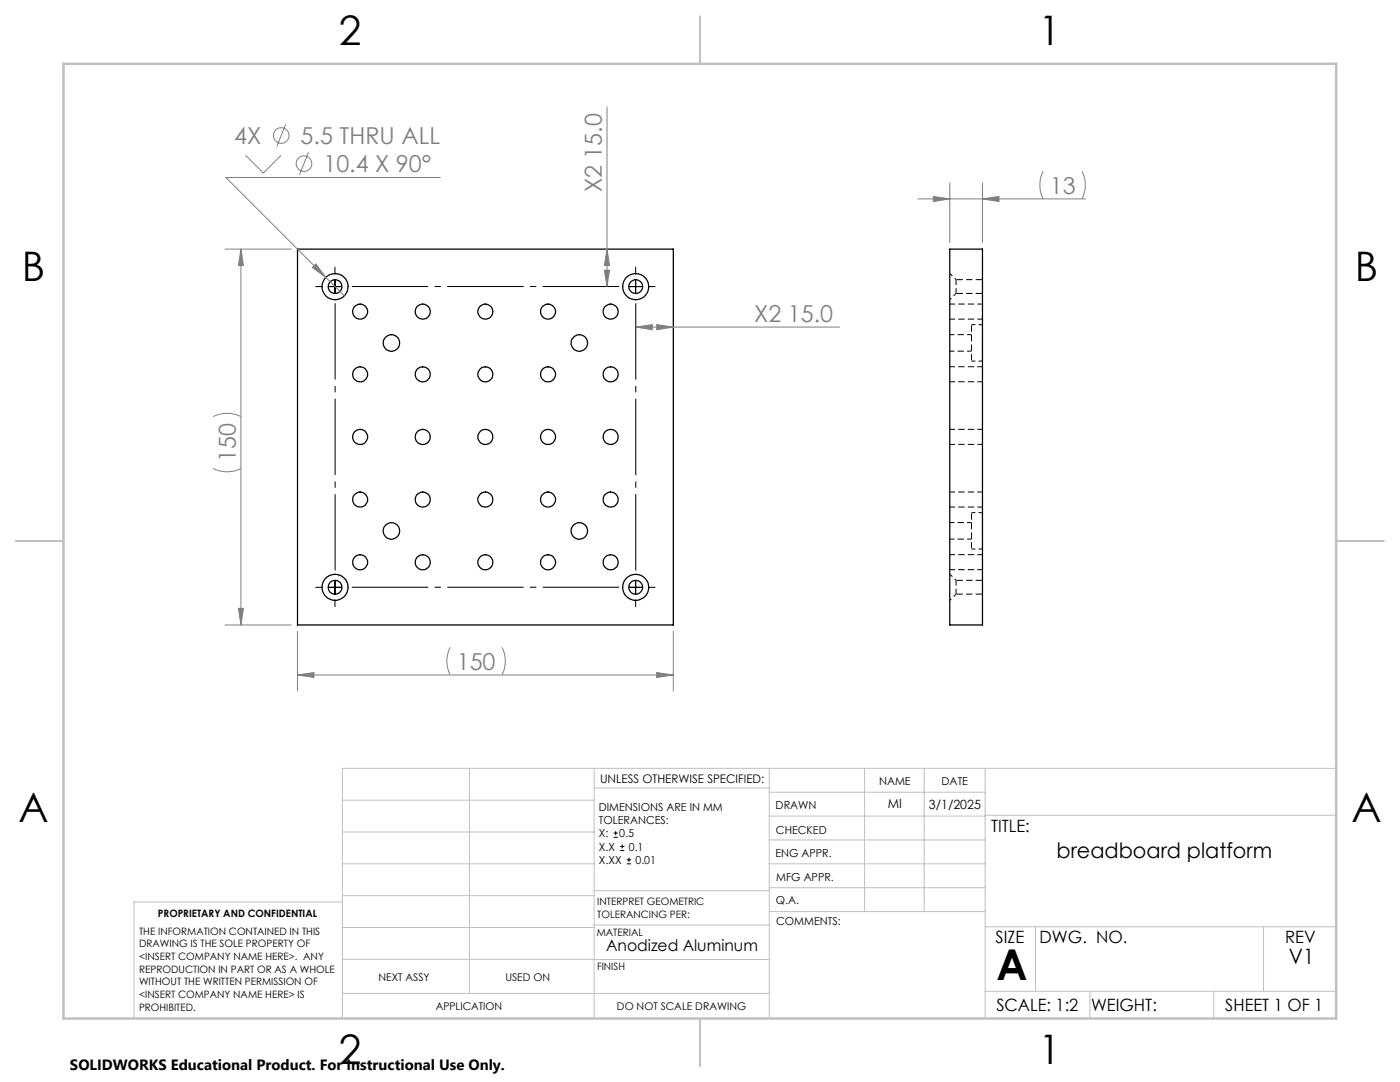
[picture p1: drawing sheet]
<svg xmlns="http://www.w3.org/2000/svg" width="279mm" height="216mm" viewBox="0 0 279 216" stroke-linecap="round" stroke-linejoin="round" font-family="sans-serif">
<g fill="none" stroke="#000" stroke-width=".25">
<path d="M59.4 49.7h75v75h-75zM189.5 49.7h6.6v75h-6.6z"/>
<circle cx="66.9" cy="57.2" r="2.6"/>
<circle cx="66.9" cy="57.2" r="1.36"/>
<circle cx="126.9" cy="57.2" r="1.37"/>
<circle cx="126.9" cy="57.2" r="2.6"/>
<circle cx="71.9" cy="62.2" r="1.49"/>
<circle cx="71.9" cy="74.7" r="1.49"/>
<circle cx="78.1" cy="68.4" r="1.65"/>
<circle cx="84.4" cy="62.2" r="1.5"/>
<circle cx="84.4" cy="74.7" r="1.5"/>
<circle cx="96.9" cy="62.2" r="1.49"/>
<circle cx="96.9" cy="74.7" r="1.49"/>
<circle cx="109.4" cy="62.2" r="1.49"/>
<circle cx="109.4" cy="74.7" r="1.49"/>
<circle cx="115.6" cy="68.4" r="1.65"/>
<circle cx="121.9" cy="62.2" r="1.5"/>
<circle cx="121.9" cy="74.7" r="1.5"/>
<circle cx="71.9" cy="87.2" r="1.49"/>
<circle cx="71.9" cy="99.7" r="1.49"/>
<circle cx="84.4" cy="87.2" r="1.5"/>
<circle cx="84.4" cy="99.7" r="1.5"/>
<circle cx="96.9" cy="87.2" r="1.49"/>
<circle cx="96.9" cy="99.7" r="1.49"/>
<circle cx="109.4" cy="87.2" r="1.49"/>
<circle cx="109.4" cy="99.7" r="1.49"/>
<circle cx="121.9" cy="87.2" r="1.5"/>
<circle cx="121.9" cy="99.7" r="1.5"/>
<circle cx="66.9" cy="117.2" r="2.6"/>
<circle cx="66.9" cy="117.2" r="1.38"/>
<circle cx="71.9" cy="112.2" r="1.49"/>
<circle cx="78.1" cy="105.9" r="1.65"/>
<circle cx="84.4" cy="112.2" r="1.5"/>
<circle cx="96.9" cy="112.2" r="1.49"/>
<circle cx="109.4" cy="112.2" r="1.49"/>
<circle cx="115.6" cy="105.9" r="1.65"/>
<circle cx="121.9" cy="112.2" r="1.5"/>
<circle cx="126.9" cy="117.2" r="1.39"/>
<circle cx="126.9" cy="117.2" r="2.6"/>
</g>
<path d="M190.8 58.5v-2.7M189.6 63.7h6.5M189.6 76.2h6.5M196.1 60.7h-6.5M196.1 73.2h-6.5M189.6 88.7h6.5M196.1 85.7h-6.5M196.1 98.2h-6.5M189.6 101.2h6.5M189.6 113.7h6.5M190.8 118.5v-2.7M196.1 110.7h-6.5" fill="none" stroke="#000" stroke-width=".2" stroke-dasharray="1.3 .6" stroke-dashoffset=".2" stroke-linecap="butt"/>
<path d="M190.8 58.5h5.3M196.1 55.8h-5.3M193.9 64.8v7.3M196.1 64.8v7.3M190.8 118.5h5.3M193.9 102.3v7.3M196.1 102.3v7.3M196.1 115.8h-5.3" fill="none" stroke="#000" stroke-width=".2" stroke-dasharray="1.3 .6" stroke-dashoffset="-.1" stroke-linecap="butt"/>
<path d="M189.6 59.8l1.2-1.3M190.8 55.8l-1.2-1.2M189.6 119.8l1.2-1.3M190.8 115.8l-1.2-1.2" fill="none" stroke="#000" stroke-width=".2" stroke-dasharray="1.3 .6" stroke-dashoffset=".9" stroke-linecap="butt"/>
<path d="M193.9 72.1h2.2M196.1 64.8h-2.2M193.9 109.6h2.2M196.1 102.3h-2.2" fill="none" stroke="#000" stroke-width=".2" stroke-dasharray="1.3 .6" stroke-dashoffset=".5" stroke-linecap="butt"/>
<path d="M189.6 70.1h4.3M193.9 66.8h-4.3M189.6 107.6h4.3M193.9 104.3h-4.3" fill="none" stroke="#000" stroke-width=".2" stroke-dasharray="1.3 .6" stroke-dashoffset=".4" stroke-linecap="butt"/>
<g fill="none" stroke="#808080" stroke-width=".2">
<path d="M49 31l3.6 3.5 3.5-3.5M57 24.8l-1.8 4.4M61.6 30.4l-1.8 4.5M87.9 35.4h-42.8l19.9 20M121.1 21.3v35.9M183.2 39.7h33.4M186.3 39.2l3.2 .5-3.2 .5zM189.5 36.5v11.9M196.1 39.7l3.3-.5v1zM196.1 36.5v11.9M208.2 34.1a6.4 6.4 0 0 0 0 5.6M215.9 34.1a6.1 6.1 0 0 1 0 5.6"/>
<path d="M44.9 49.7h13.2M48.1 49.7v75M48.1 49.7l.5 3.3h-1zM62.3 53.4l.7-.7 2 2.7zM65 55.4l3.7 3.6M120.6 53.9h1l-.5 3.3zM121.1 49.7l.5 3.3h-1zM126.9 65.3l3.3-.5v1zM126.9 65.3h40.6M131.1 64.8l3.3 .5-3.3 .5zM42.5 93.5a6.1 6.1 0 0 0 5.6 0M42.5 83.1a6.1 6.1 0 0 1 5.6 0"/>
<path d="M44.9 124.7h13.2M47.6 121.4h1l-.5 3.3zM59.4 126v11.9M59.4 134.7h75M59.4 134.7l3.3-.5v1zM89.9 129.2a6.1 6.1 0 0 0 0 5.5M100.2 129.2a6.1 6.1 0 0 1 0 5.5M131.1 134.2l3.3 .5-3.3 .5zM134.4 126v11.9"/>
<circle cx="56.1" cy="27" r="1.56"/>
<circle cx="60.7" cy="32.6" r="1.56"/>
</g>
<g fill="none" stroke="#000" stroke-width=".2">
<path d="M63 57.2h1.3M65.6 57.2h2.5M66.9 53.3v1.3M66.9 55.9v2.6M66.9 59.7v.1M69.4 57.2h.1M124.2 57.2h.1M125.6 57.2h2.5M126.9 53.3v1.3M126.9 55.9v2.6M126.9 59.7v.1M129.4 57.2h1.3"/>
<path d="M63 117.2h1.3M65.6 117.2h2.5M66.9 114.5v.2M66.9 115.9v2.6M66.9 119.7v1.4M69.4 117.2h.1M124.2 117.2h.1M125.6 117.2h2.5M126.9 114.5v.2M126.9 115.9v2.6M126.9 119.7v1.4M129.4 117.2h1.3"/>
<path d="M122.4 167.1h.9M122.4 166.2h.9M122.9 165.8v.9M123.8 169.7h.8M123.8 168.9h.8M124.2 168.5v.8M125.1 172.4h.8M125.1 171.6h.8M125.5 171.1v.9"/>
</g>
<path d="M69.4 57.2h54.9M66.9 114.6v-54.9M69.4 117.2h54.9M126.9 114.6v-54.9" fill="none" stroke="#000" stroke-width=".2" stroke-dasharray="15.2 1.3 1.3 1.3" stroke-dashoffset="-.8" stroke-linecap="butt"/>
<g fill="none" stroke="#c0c0c0" stroke-width=".2">
<path d="M68.3 159.7h50.3M93.7 153.3v44.9M118.6 153.3v49.9M118.6 157.2h34.9M153.5 153.3v49.9M153.5 158.1h43.1M172.5 153.3v28.6M184.4 153.3v28.6M196.6 153.3v49.9M266.7 153.3h-198.4v49.9M68.3 178.7h50.3M68.3 172.4h50.3"/>
<path d="M68.3 166h50.3M68.3 180h-41.6v23.2M118.6 177.7h35M153.5 167.6h43.1M153.5 162.8h43.1M153.5 172.4h43.1M153.5 177.1h43.1M196.6 162.7h70.1M68.3 198.2h85.2M68.3 191.4l85.2 .1M68.3 185.1h50.3M118.6 184.6h35"/>
<path d="M153.6 181.9h43M196.6 197.8h70.1M196.6 184.9h70.1M206.7 184.9v12.9M217.5 197.8v5.4M242.2 197.8v5.4M252.2 184.9v12.9"/>
</g>
<path d="M139.7 3.2v9.5M3.1 107.9h9.6M266.7 107.9h9.5M139.7 203.2v9.6" fill="none" stroke="#c0c0c0" stroke-width=".25"/>
<path d="M12.7 12.7h254v190.5h-254z" fill="none" stroke="#c0c0c0" stroke-width=".5"/>
<g fill="#808080">
<path d="M62.3 53.4l.7-.7 2 2.7z"/>
<path d="M131.1 134.2l3.3 .5-3.3 .5zM59.4 134.7l3.3-.5v1z"/>
<path d="M47.6 121.4h1l-.5 3.3zM48.1 49.7l.5 3.3h-1z"/>
<path d="M121.1 49.7l.5 3.3h-1zM120.6 53.9h1l-.5 3.3z"/>
<path d="M186.3 39.2l3.2 .5-3.2 .5zM196.1 39.7l3.3-.5v1z"/>
<path d="M126.9 65.3l3.3-.5v1zM131.1 64.8l3.3 .5-3.3 .5z"/>
</g>
<text font-size="8.5" x="198.9" y="195.5">A</text>
<g font-size="8.1">
<text x="67.6" y="8.9">2</text>
<text x="207.3" y="8.9">1</text>
<text x="4.4" y="56.2">B</text>
<text x="270.4" y="56.2">B</text>
<text x="3.7" y="164.1">A</text>
<text x="269.7" y="164.1">A</text>
<text x="67.6" y="212.4">2</text>
<text x="207.3" y="212.4">1</text>
</g>
<g font-size="4.7" fill="#808080">
<text x="46.7" y="28.7">4X</text>
<text x="60" y="28.7">5.5 THRU ALL</text>
<text x="64.5" y="34.3">10.4 X 90°</text>
<text x="120.1" y="38.4" transform="rotate(-90 120.1 38.4)">X2 15.0</text>
<text x="209.5" y="38.7">13</text>
<text x="150.5" y="64.2">X2 15.0</text>
<text x="47.1" y="92.2" transform="rotate(-90 47.1 92.2)">150</text>
<text x="91.2" y="133.7">150</text>
</g>
<g font-size="4.2">
<text x="210.9" y="171.2">breadboard platform</text>
<text x="257.2" y="192.4">V1</text>
</g>
<g font-size="3.4">
<text x="197.8" y="166">TITLE:</text>
<text x="198.7" y="188.1">SIZE</text>
<text x="207.5" y="188.1">DWG. NO.</text>
<text x="256.5" y="188.2">REV</text>
<text x="198.8" y="201.7">SCALE: 1:2</text>
<text x="217.7" y="201.8">WEIGHT:</text>
<text x="244.5" y="201.7">SHEET 1 OF 1</text>
</g>
<text font-size="3.2" x="121" y="189.8">Anodized Aluminum</text>
<text font-size="3" x="14" y="213.5">SOLIDWORKS Educational Product. For Instructional Use Only.</text>
<g font-size="2.5">
<text x="177.2" y="161.3">MI</text>
<text x="185.4" y="161.4">3/1/2025</text>
</g>
<text font-size="2.4" x="119.8" y="156.2">UNLESS OTHERWISE SPECIFIED:</text>
<g font-size="2.2">
<text x="119.5" y="161.8">DIMENSIONS ARE IN MM</text>
<text x="154.8" y="161.4">DRAWN</text>
<text x="175.4" y="156.6">NAME</text>
<text x="187.9" y="156.7">DATE</text>
<text x="119.5" y="164.4">TOLERANCES:</text>
<text x="119.5" y="167.1">X:</text>
<text x="123.6" y="167.1">0.5</text>
<text x="154.9" y="166.3">CHECKED</text>
<text x="119.5" y="169.7">X.X</text>
<text x="119.5" y="172.4">X.XX</text>
<text x="125.5" y="169.7">0.1</text>
<text x="126.8" y="172.4">0.01</text>
<text x="154.8" y="171">ENG APPR.</text>
<text x="154.9" y="175.7">MFG APPR.</text>
<text x="154.9" y="180.4">Q.A.</text>
<text x="154.9" y="184.6">COMMENTS:</text>
</g>
<g font-size="2.1">
<text x="75.5" y="195.7">NEXT ASSY</text>
<text x="100.9" y="195.7">USED ON</text>
<text x="86.9" y="201.5">APPLICATION</text>
<text x="123.1" y="201.6">DO NOT SCALE DRAWING</text>
</g>
<g font-size="2">
<text x="31.5" y="182.9">PROPRIETARY AND CONFIDENTIAL</text>
<text x="119.2" y="180.6">INTERPRET GEOMETRIC</text>
<text x="119.2" y="183.1">TOLERANCING PER:</text>
<text x="27.8" y="186.5">THE INFORMATION CONTAINED IN THIS</text>
<text x="27.8" y="189">DRAWING IS THE SOLE PROPERTY OF</text>
<text x="27.8" y="191.6">&lt;INSERT COMPANY NAME HERE&gt;. ANY</text>
<text x="119.1" y="186.7">MATERIAL</text>
<text x="27.8" y="194.1">REPRODUCTION IN PART OR AS A WHOLE</text>
<text x="27.8" y="196.6">WITHOUT THE WRITTEN PERMISSION OF</text>
<text x="119.1" y="193.5">FINISH</text>
<text x="27.8" y="199.1">&lt;INSERT COMPANY NAME HERE&gt; IS</text>
<text x="27.8" y="201.7">PROHIBITED.</text>
</g>
</svg>
